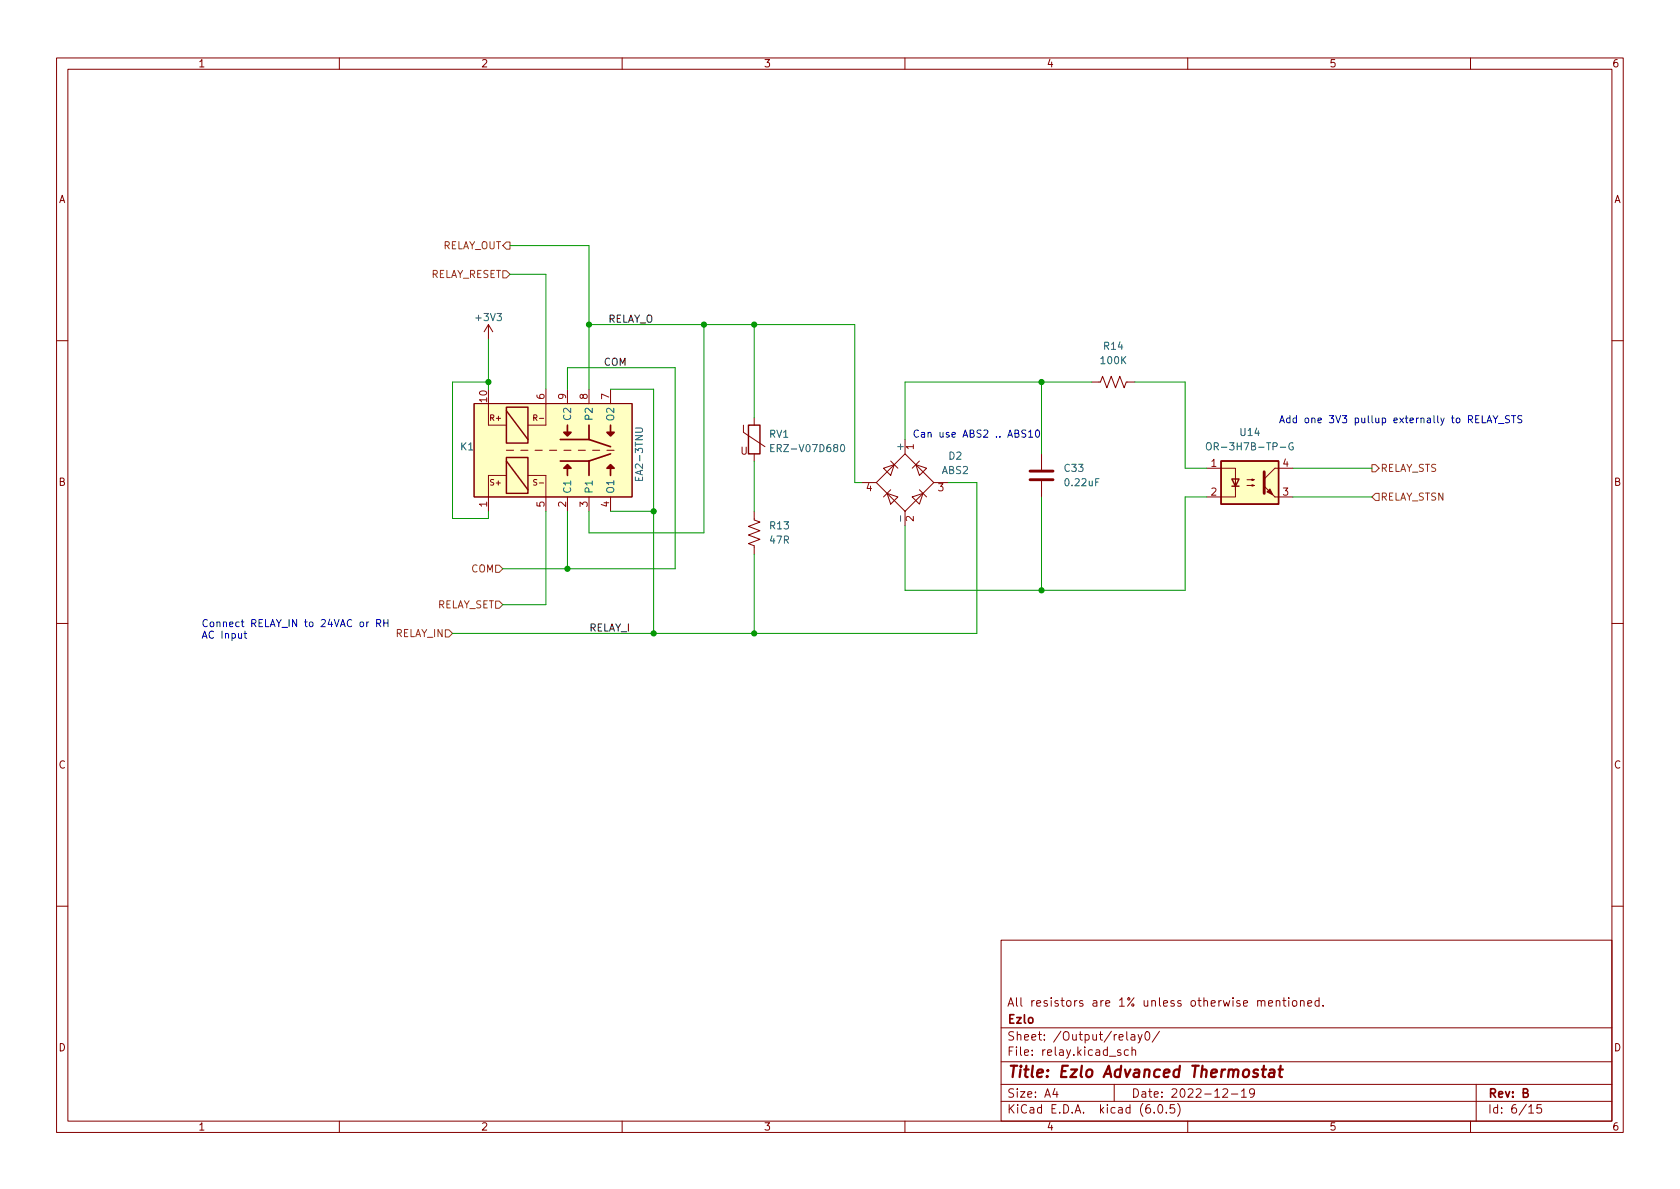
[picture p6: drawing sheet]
(kicad_sch (version 20211123) (generator eeschema)

 (paper "A4")

 (title_block
  (title "Ezlo Advanced Thermostat")
  (date "2022-12-19")
  (rev "B")
  (company "Ezlo")
  (comment 1 "All resistors are 1% unless otherwise mentioned."))

 (lib_symbols
  (symbol "Device:C" (pin_numbers hide) (pin_names (offset 0.254)) (in_bom yes) (on_board yes)
   (property "Reference" "C" (id 0) (at 0.635 2.54 0) (effects (font (size 1.27 1.27)) (justify left)))
   (property "Value" "C" (id 1) (at 0.635 -2.54 0) (effects (font (size 1.27 1.27)) (justify left)))
   (property "Footprint" "" (id 2) (at 0.9652 -3.81 0) (effects (font (size 1.27 1.27)) hide))
   (property "Datasheet" "~" (id 3) (at 0 0 0) (effects (font (size 1.27 1.27)) hide))
   (symbol "C_0_1"
    (polyline (pts (xy -2.032 -0.762) (xy 2.032 -0.762)) (stroke (width 0.508) (type default) (color 0 0 0 0)) (fill (type none)))
    (polyline (pts (xy -2.032 0.762) (xy 2.032 0.762)) (stroke (width 0.508) (type default) (color 0 0 0 0)) (fill (type none))))
   (symbol "C_1_1"
    (pin passive line (at 0 3.81 270) (length 2.794) (name "~" (effects (font (size 1.27 1.27)))) (number "1" (effects (font (size 1.27 1.27)))))
    (pin passive line (at 0 -3.81 90) (length 2.794) (name "~" (effects (font (size 1.27 1.27)))) (number "2" (effects (font (size 1.27 1.27)))))))
  (symbol "Device:R_US" (pin_numbers hide) (pin_names (offset 0)) (in_bom yes) (on_board yes)
   (property "Reference" "R" (id 0) (at 2.54 0 90) (effects (font (size 1.27 1.27))))
   (property "Value" "R_US" (id 1) (at -2.54 0 90) (effects (font (size 1.27 1.27))))
   (property "Footprint" "" (id 2) (at 1.016 -0.254 90) (effects (font (size 1.27 1.27)) hide))
   (property "Datasheet" "~" (id 3) (at 0 0 0) (effects (font (size 1.27 1.27)) hide))
   (symbol "R_US_0_1"
    (polyline (pts (xy 0 -2.286) (xy 0 -2.54)) (stroke (width 0) (type default) (color 0 0 0 0)) (fill (type none)))
    (polyline (pts (xy 0 2.286) (xy 0 2.54)) (stroke (width 0) (type default) (color 0 0 0 0)) (fill (type none)))
    (polyline (pts (xy 0 -0.762) (xy 1.016 -1.143) (xy 0 -1.524) (xy -1.016 -1.905) (xy 0 -2.286)) (stroke (width 0) (type default) (color 0 0 0 0)) (fill (type none)))
    (polyline (pts (xy 0 0.762) (xy 1.016 0.381) (xy 0 0) (xy -1.016 -0.381) (xy 0 -0.762)) (stroke (width 0) (type default) (color 0 0 0 0)) (fill (type none)))
    (polyline (pts (xy 0 2.286) (xy 1.016 1.905) (xy 0 1.524) (xy -1.016 1.143) (xy 0 0.762)) (stroke (width 0) (type default) (color 0 0 0 0)) (fill (type none))))
   (symbol "R_US_1_1"
    (pin passive line (at 0 3.81 270) (length 1.27) (name "~" (effects (font (size 1.27 1.27)))) (number "1" (effects (font (size 1.27 1.27)))))
    (pin passive line (at 0 -3.81 90) (length 1.27) (name "~" (effects (font (size 1.27 1.27)))) (number "2" (effects (font (size 1.27 1.27)))))))
  (symbol "Device:Varistor" (pin_numbers hide) (pin_names (offset 0)) (in_bom yes) (on_board yes)
   (property "Reference" "RV" (id 0) (at 3.175 0 90) (effects (font (size 1.27 1.27))))
   (property "Value" "Varistor" (id 1) (at -3.175 0 90) (effects (font (size 1.27 1.27))))
   (property "Footprint" "" (id 2) (at -1.778 0 90) (effects (font (size 1.27 1.27)) hide))
   (property "Datasheet" "~" (id 3) (at 0 0 0) (effects (font (size 1.27 1.27)) hide))
   (symbol "Varistor_0_0"
    (text "U" (at -1.778 -2.032 0) (effects (font (size 1.27 1.27)))))
   (symbol "Varistor_0_1"
    (rectangle (start -1.016 -2.54) (end 1.016 2.54) (stroke (width 0.254) (type default) (color 0 0 0 0)) (fill (type none)))
    (polyline (pts (xy -1.905 2.54) (xy -1.905 1.27) (xy 1.905 -1.27)) (stroke (width 0) (type default) (color 0 0 0 0)) (fill (type none))))
   (symbol "Varistor_1_1"
    (pin passive line (at 0 3.81 270) (length 1.27) (name "~" (effects (font (size 1.27 1.27)))) (number "1" (effects (font (size 1.27 1.27)))))
    (pin passive line (at 0 -3.81 90) (length 1.27) (name "~" (effects (font (size 1.27 1.27)))) (number "2" (effects (font (size 1.27 1.27)))))))
  (symbol "Diode_Bridge:ABS2" (pin_names (offset 0)) (in_bom yes) (on_board yes)
   (property "Reference" "D" (id 0) (at 2.54 6.985 0) (effects (font (size 1.27 1.27)) (justify left)))
   (property "Value" "ABS2" (id 1) (at 2.54 5.08 0) (effects (font (size 1.27 1.27)) (justify left)))
   (property "Footprint" "Diode_SMD:Diode_Bridge_Diotec_ABS" (id 2) (at 3.81 3.175 0) (effects (font (size 1.27 1.27)) (justify left) hide))
   (property "Datasheet" "https://diotec.com/tl_files/diotec/files/pdf/datasheets/abs2.pdf" (id 3) (at 0 0 0) (effects (font (size 1.27 1.27)) hide))
   (symbol "ABS2_0_1"
    (polyline (pts (xy -2.54 3.81) (xy -1.27 2.54)) (stroke (width 0) (type default) (color 0 0 0 0)) (fill (type none)))
    (polyline (pts (xy -1.27 -2.54) (xy -2.54 -3.81)) (stroke (width 0) (type default) (color 0 0 0 0)) (fill (type none)))
    (polyline (pts (xy 2.54 -1.27) (xy 3.81 -2.54)) (stroke (width 0) (type default) (color 0 0 0 0)) (fill (type none)))
    (polyline (pts (xy 2.54 1.27) (xy 3.81 2.54)) (stroke (width 0) (type default) (color 0 0 0 0)) (fill (type none)))
    (polyline (pts (xy -3.81 2.54) (xy -2.54 1.27) (xy -1.905 3.175) (xy -3.81 2.54)) (stroke (width 0) (type default) (color 0 0 0 0)) (fill (type none)))
    (polyline (pts (xy -2.54 -1.27) (xy -3.81 -2.54) (xy -1.905 -3.175) (xy -2.54 -1.27)) (stroke (width 0) (type default) (color 0 0 0 0)) (fill (type none)))
    (polyline (pts (xy 1.27 2.54) (xy 2.54 3.81) (xy 3.175 1.905) (xy 1.27 2.54)) (stroke (width 0) (type default) (color 0 0 0 0)) (fill (type none)))
    (polyline (pts (xy 3.175 -1.905) (xy 1.27 -2.54) (xy 2.54 -3.81) (xy 3.175 -1.905)) (stroke (width 0) (type default) (color 0 0 0 0)) (fill (type none)))
    (polyline (pts (xy -5.08 0) (xy 0 -5.08) (xy 5.08 0) (xy 0 5.08) (xy -5.08 0)) (stroke (width 0) (type default) (color 0 0 0 0)) (fill (type none))))
   (symbol "ABS2_1_1"
    (pin passive line (at 7.62 0 180) (length 2.54) (name "+" (effects (font (size 1.27 1.27)))) (number "1" (effects (font (size 1.27 1.27)))))
    (pin passive line (at -7.62 0 0) (length 2.54) (name "-" (effects (font (size 1.27 1.27)))) (number "2" (effects (font (size 1.27 1.27)))))
    (pin passive line (at 0 -7.62 90) (length 2.54) (name "~" (effects (font (size 1.27 1.27)))) (number "3" (effects (font (size 1.27 1.27)))))
    (pin passive line (at 0 7.62 270) (length 2.54) (name "~" (effects (font (size 1.27 1.27)))) (number "4" (effects (font (size 1.27 1.27)))))))
  (symbol "Ezlo:EA2-Relay" (in_bom yes) (on_board yes)
   (property "Reference" "K" (id 0) (at 15.24 0.635 90) (effects (font (size 1.27 1.27))))
   (property "Value" "EA2-Relay" (id 1) (at -15.875 0.635 90) (effects (font (size 1.27 1.27))))
   (property "Footprint" "Ezlo:EA2-3TNU" (id 2) (at 36.83 33.02 0) (effects (font (size 1.27 1.27)) hide))
   (property "Datasheet" "https://www.mouser.com/datasheet/2/212/1/KEM_R7001_EA2_EB2-1103823.pdf" (id 3) (at 36.83 33.02 0) (effects (font (size 1.27 1.27)) hide))
   (symbol "EA2-Relay_0_0"
    (text "R+" (at -10.16 6.35 0) (effects (font (size 1 1))))
    (text "R-" (at -2.54 6.35 0) (effects (font (size 1 1))))
    (text "S+" (at -10.16 -5.08 0) (effects (font (size 1 1))))
    (text "S-" (at -2.54 -5.08 0) (effects (font (size 1 1)))))
   (symbol "EA2-Relay_0_1"
    (rectangle (start -13.97 8.89) (end 13.97 -7.62) (stroke (width 0) (type default) (color 0 0 0 0)) (fill (type background)))
    (polyline (pts (xy -11.43 -7.62) (xy -11.43 -3.81)) (stroke (width 0) (type default) (color 0 0 0 0)) (fill (type none)))
    (polyline (pts (xy -11.43 5.08) (xy -11.43 8.89)) (stroke (width 0) (type default) (color 0 0 0 0)) (fill (type none)))
    (polyline (pts (xy -8.255 0.635) (xy -6.985 0.635)) (stroke (width 0) (type default) (color 0 0 0 0)) (fill (type none)))
    (polyline (pts (xy -5.715 0.635) (xy -4.445 0.635)) (stroke (width 0) (type default) (color 0 0 0 0)) (fill (type none)))
    (polyline (pts (xy -3.175 0.635) (xy -1.905 0.635)) (stroke (width 0) (type default) (color 0 0 0 0)) (fill (type none)))
    (polyline (pts (xy -1.27 -7.62) (xy -1.27 -3.81)) (stroke (width 0) (type default) (color 0 0 0 0)) (fill (type none)))
    (polyline (pts (xy -1.27 5.08) (xy -1.27 8.89)) (stroke (width 0) (type default) (color 0 0 0 0)) (fill (type none)))
    (polyline (pts (xy -0.635 0.635) (xy 0.635 0.635)) (stroke (width 0) (type default) (color 0 0 0 0)) (fill (type none)))
    (polyline (pts (xy 1.905 0.635) (xy 3.175 0.635)) (stroke (width 0) (type default) (color 0 0 0 0)) (fill (type none)))
    (polyline (pts (xy 2.54 -3.81) (xy 2.54 -2.54)) (stroke (width 0.3) (type default) (color 0 0 0 0)) (fill (type none)))
    (polyline (pts (xy 2.54 5.08) (xy 2.54 3.81)) (stroke (width 0.3) (type default) (color 0 0 0 0)) (fill (type none)))
    (polyline (pts (xy 4.445 0.635) (xy 5.715 0.635)) (stroke (width 0) (type default) (color 0 0 0 0)) (fill (type none)))
    (polyline (pts (xy 6.35 -3.81) (xy 6.35 -1.27)) (stroke (width 0.3) (type default) (color 0 0 0 0)) (fill (type none)))
    (polyline (pts (xy 6.35 -1.27) (xy 1.27 -1.27)) (stroke (width 0.3) (type default) (color 0 0 0 0)) (fill (type none)))
    (polyline (pts (xy 6.35 -1.27) (xy 10.16 0)) (stroke (width 0.3) (type default) (color 0 0 0 0)) (fill (type none)))
    (polyline (pts (xy 6.35 2.54) (xy 1.27 2.54)) (stroke (width 0.3) (type default) (color 0 0 0 0)) (fill (type none)))
    (polyline (pts (xy 6.35 2.54) (xy 6.35 5.08)) (stroke (width 0.3) (type default) (color 0 0 0 0)) (fill (type none)))
    (polyline (pts (xy 6.35 2.54) (xy 10.16 1.27)) (stroke (width 0.3) (type default) (color 0 0 0 0)) (fill (type none)))
    (polyline (pts (xy 6.985 0.635) (xy 8.255 0.635)) (stroke (width 0) (type default) (color 0 0 0 0)) (fill (type none)))
    (polyline (pts (xy 9.525 0.635) (xy 10.795 0.635)) (stroke (width 0) (type default) (color 0 0 0 0)) (fill (type none)))
    (polyline (pts (xy 10.16 -3.81) (xy 10.16 -2.54)) (stroke (width 0.3) (type default) (color 0 0 0 0)) (fill (type none)))
    (polyline (pts (xy 10.16 5.08) (xy 10.16 3.81)) (stroke (width 0.3) (type default) (color 0 0 0 0)) (fill (type none)))
    (polyline (pts (xy 2.54 -1.905) (xy 1.905 -2.54) (xy 3.175 -2.54) (xy 2.54 -1.905)) (stroke (width 0.3) (type default) (color 0 0 0 0)) (fill (type outline)))
    (polyline (pts (xy 2.54 3.175) (xy 3.175 3.81) (xy 1.905 3.81) (xy 2.54 3.175)) (stroke (width 0.3) (type default) (color 0 0 0 0)) (fill (type outline)))
    (polyline (pts (xy 10.16 -1.905) (xy 9.525 -2.54) (xy 10.795 -2.54) (xy 10.16 -1.905)) (stroke (width 0.3) (type default) (color 0 0 0 0)) (fill (type outline)))
    (polyline (pts (xy 10.16 3.175) (xy 10.795 3.81) (xy 9.525 3.81) (xy 10.16 3.175)) (stroke (width 0.3) (type default) (color 0 0 0 0)) (fill (type outline))))
   (symbol "EA2-Relay_1_1"
    (rectangle (start -8.255 -6.985) (end -4.445 -0.635) (stroke (width 0.254) (type default) (color 0 0 0 0)) (fill (type none)))
    (rectangle (start -8.255 1.905) (end -4.445 8.255) (stroke (width 0.254) (type default) (color 0 0 0 0)) (fill (type none)))
    (polyline (pts (xy -11.43 -3.81) (xy -8.255 -3.81)) (stroke (width 0) (type default) (color 0 0 0 0)) (fill (type none)))
    (polyline (pts (xy -11.43 5.08) (xy -8.255 5.08)) (stroke (width 0) (type default) (color 0 0 0 0)) (fill (type none)))
    (polyline (pts (xy -4.445 -6.35) (xy -8.255 -1.27)) (stroke (width 0.254) (type default) (color 0 0 0 0)) (fill (type none)))
    (polyline (pts (xy -4.445 2.54) (xy -8.255 7.62)) (stroke (width 0.254) (type default) (color 0 0 0 0)) (fill (type none)))
    (polyline (pts (xy -1.27 -3.81) (xy -4.445 -3.81)) (stroke (width 0) (type default) (color 0 0 0 0)) (fill (type none)))
    (polyline (pts (xy -1.27 5.08) (xy -4.445 5.08)) (stroke (width 0) (type default) (color 0 0 0 0)) (fill (type none)))
    (pin passive line (at -11.43 -10.16 90) (length 2.54) (name "~" (effects (font (size 1.27 1.27)))) (number "1" (effects (font (size 1.27 1.27)))))
    (pin passive line (at -11.43 11.43 270) (length 2.54) (name "~" (effects (font (size 1.27 1.27)))) (number "10" (effects (font (size 1.27 1.27)))))
    (pin passive line (at 2.54 -10.16 90) (length 2.54) (name "C1" (effects (font (size 1.27 1.27)))) (number "2" (effects (font (size 1.27 1.27)))))
    (pin passive line (at 6.35 -10.16 90) (length 2.54) (name "P1" (effects (font (size 1.27 1.27)))) (number "3" (effects (font (size 1.27 1.27)))))
    (pin passive line (at 10.16 -10.16 90) (length 2.54) (name "O1" (effects (font (size 1.27 1.27)))) (number "4" (effects (font (size 1.27 1.27)))))
    (pin passive line (at -1.27 -10.16 90) (length 2.54) (name "~" (effects (font (size 1.27 1.27)))) (number "5" (effects (font (size 1.27 1.27)))))
    (pin passive line (at -1.27 11.43 270) (length 2.54) (name "~" (effects (font (size 1.27 1.27)))) (number "6" (effects (font (size 1.27 1.27)))))
    (pin passive line (at 10.16 11.43 270) (length 2.54) (name "O2" (effects (font (size 1.27 1.27)))) (number "7" (effects (font (size 1.27 1.27)))))
    (pin passive line (at 6.35 11.43 270) (length 2.54) (name "P2" (effects (font (size 1.27 1.27)))) (number "8" (effects (font (size 1.27 1.27)))))
    (pin passive line (at 2.54 11.43 270) (length 2.54) (name "C2" (effects (font (size 1.27 1.27)))) (number "9" (effects (font (size 1.27 1.27)))))))
  (symbol "Isolator:SFH617A-1" (pin_names (offset 1.016)) (in_bom yes) (on_board yes)
   (property "Reference" "U" (id 0) (at -5.08 5.08 0) (effects (font (size 1.27 1.27)) (justify left)))
   (property "Value" "SFH617A-1" (id 1) (at 0 5.08 0) (effects (font (size 1.27 1.27)) (justify left)))
   (property "Footprint" "Package_DIP:DIP-4_W7.62mm" (id 2) (at -5.08 -5.08 0) (effects (font (size 1.27 1.27) italic) (justify left) hide))
   (property "Datasheet" "http://www.vishay.com/docs/83740/sfh617a.pdf" (id 3) (at 0 0 0) (effects (font (size 1.27 1.27)) (justify left) hide))
   (symbol "SFH617A-1_0_1"
    (rectangle (start -5.08 3.81) (end 5.08 -3.81) (stroke (width 0.254) (type default) (color 0 0 0 0)) (fill (type background)))
    (polyline (pts (xy -3.175 -0.635) (xy -1.905 -0.635)) (stroke (width 0.254) (type default) (color 0 0 0 0)) (fill (type none)))
    (polyline (pts (xy 2.54 0.635) (xy 4.445 2.54)) (stroke (width 0) (type default) (color 0 0 0 0)) (fill (type none)))
    (polyline (pts (xy 4.445 -2.54) (xy 2.54 -0.635)) (stroke (width 0) (type default) (color 0 0 0 0)) (fill (type outline)))
    (polyline (pts (xy 4.445 -2.54) (xy 5.08 -2.54)) (stroke (width 0) (type default) (color 0 0 0 0)) (fill (type none)))
    (polyline (pts (xy 4.445 2.54) (xy 5.08 2.54)) (stroke (width 0) (type default) (color 0 0 0 0)) (fill (type none)))
    (polyline (pts (xy -2.54 -0.635) (xy -2.54 -2.54) (xy -5.08 -2.54)) (stroke (width 0) (type default) (color 0 0 0 0)) (fill (type none)))
    (polyline (pts (xy 2.54 1.905) (xy 2.54 -1.905) (xy 2.54 -1.905)) (stroke (width 0.508) (type default) (color 0 0 0 0)) (fill (type none)))
    (polyline (pts (xy -5.08 2.54) (xy -2.54 2.54) (xy -2.54 -1.27) (xy -2.54 0.635)) (stroke (width 0) (type default) (color 0 0 0 0)) (fill (type none)))
    (polyline (pts (xy -2.54 -0.635) (xy -3.175 0.635) (xy -1.905 0.635) (xy -2.54 -0.635)) (stroke (width 0.254) (type default) (color 0 0 0 0)) (fill (type none)))
    (polyline (pts (xy -0.508 -0.508) (xy 0.762 -0.508) (xy 0.381 -0.635) (xy 0.381 -0.381) (xy 0.762 -0.508)) (stroke (width 0) (type default) (color 0 0 0 0)) (fill (type none)))
    (polyline (pts (xy -0.508 0.508) (xy 0.762 0.508) (xy 0.381 0.381) (xy 0.381 0.635) (xy 0.762 0.508)) (stroke (width 0) (type default) (color 0 0 0 0)) (fill (type none)))
    (polyline (pts (xy 3.048 -1.651) (xy 3.556 -1.143) (xy 4.064 -2.159) (xy 3.048 -1.651) (xy 3.048 -1.651)) (stroke (width 0) (type default) (color 0 0 0 0)) (fill (type outline))))
   (symbol "SFH617A-1_1_1"
    (pin passive line (at -7.62 2.54 0) (length 2.54) (name "~" (effects (font (size 1.27 1.27)))) (number "1" (effects (font (size 1.27 1.27)))))
    (pin passive line (at -7.62 -2.54 0) (length 2.54) (name "~" (effects (font (size 1.27 1.27)))) (number "2" (effects (font (size 1.27 1.27)))))
    (pin passive line (at 7.62 -2.54 180) (length 2.54) (name "~" (effects (font (size 1.27 1.27)))) (number "3" (effects (font (size 1.27 1.27)))))
    (pin passive line (at 7.62 2.54 180) (length 2.54) (name "~" (effects (font (size 1.27 1.27)))) (number "4" (effects (font (size 1.27 1.27)))))))
  (symbol "power:+3V3" (power) (pin_names (offset 0)) (in_bom yes) (on_board yes)
   (property "Reference" "#PWR" (id 0) (at 0 -3.81 0) (effects (font (size 1.27 1.27)) hide))
   (property "Value" "+3V3" (id 1) (at 0 3.556 0) (effects (font (size 1.27 1.27))))
   (property "Footprint" "" (id 2) (at 0 0 0) (effects (font (size 1.27 1.27)) hide))
   (property "Datasheet" "" (id 3) (at 0 0 0) (effects (font (size 1.27 1.27)) hide))
   (symbol "+3V3_0_1"
    (polyline (pts (xy -0.762 1.27) (xy 0 2.54)) (stroke (width 0) (type default) (color 0 0 0 0)) (fill (type none)))
    (polyline (pts (xy 0 0) (xy 0 2.54)) (stroke (width 0) (type default) (color 0 0 0 0)) (fill (type none)))
    (polyline (pts (xy 0 2.54) (xy 0.762 1.27)) (stroke (width 0) (type default) (color 0 0 0 0)) (fill (type none))))
   (symbol "+3V3_1_1"
    (pin power_in line (at 0 0 90) (length 0) hide (name "+3V3" (effects (font (size 1.27 1.27)))) (number "1" (effects (font (size 1.27 1.27))))))))

 (junction (at 184.15 67.31) (diameter 0) (color 0 0 0 0))
 (junction (at 115.57 111.76) (diameter 0) (color 0 0 0 0))
 (junction (at 133.35 111.76) (diameter 0) (color 0 0 0 0))
 (junction (at 133.35 57.15) (diameter 0) (color 0 0 0 0))
 (junction (at 124.46 57.15) (diameter 0) (color 0 0 0 0))
 (junction (at 100.33 100.33) (diameter 0) (color 0 0 0 0))
 (junction (at 115.57 90.17) (diameter 0) (color 0 0 0 0))
 (junction (at 184.15 104.14) (diameter 0) (color 0 0 0 0))
 (junction (at 104.14 57.15) (diameter 0) (color 0 0 0 0))
 (junction (at 86.36 67.31) (diameter 0) (color 0 0 0 0))

 (wire (pts (xy 160.02 77.47) (xy 160.02 67.31)) (stroke (width 0) (type default) (color 0 0 0 0)))
 (wire (pts (xy 115.57 111.76) (xy 133.35 111.76)) (stroke (width 0) (type default) (color 0 0 0 0)))
 (wire (pts (xy 124.46 93.98) (xy 104.14 93.98)) (stroke (width 0) (type default) (color 0 0 0 0)))
 (wire (pts (xy 209.55 82.55) (xy 213.36 82.55)) (stroke (width 0) (type default) (color 0 0 0 0)))
 (wire (pts (xy 100.33 64.77) (xy 119.38 64.77)) (stroke (width 0) (type default) (color 0 0 0 0)))
 (wire (pts (xy 209.55 104.14) (xy 209.55 87.63)) (stroke (width 0) (type default) (color 0 0 0 0)))
 (wire (pts (xy 90.17 43.18) (xy 104.14 43.18)) (stroke (width 0) (type default) (color 0 0 0 0)))
 (wire (pts (xy 200.66 67.31) (xy 209.55 67.31)) (stroke (width 0) (type default) (color 0 0 0 0)))
 (wire (pts (xy 172.72 85.09) (xy 167.64 85.09)) (stroke (width 0) (type default) (color 0 0 0 0)))
 (wire (pts (xy 184.15 67.31) (xy 193.04 67.31)) (stroke (width 0) (type default) (color 0 0 0 0)))
 (wire (pts (xy 115.57 90.17) (xy 115.57 68.58)) (stroke (width 0) (type default) (color 0 0 0 0)))
 (wire (pts (xy 133.35 97.79) (xy 133.35 111.76)) (stroke (width 0) (type default) (color 0 0 0 0)))
 (wire (pts (xy 133.35 57.15) (xy 151.13 57.15)) (stroke (width 0) (type default) (color 0 0 0 0)))
 (wire (pts (xy 160.02 92.71) (xy 160.02 104.14)) (stroke (width 0) (type default) (color 0 0 0 0)))
 (wire (pts (xy 86.36 59.69) (xy 86.36 67.31)) (stroke (width 0) (type default) (color 0 0 0 0)))
 (wire (pts (xy 228.6 82.55) (xy 242.57 82.55)) (stroke (width 0) (type default) (color 0 0 0 0)))
 (wire (pts (xy 133.35 57.15) (xy 133.35 73.66)) (stroke (width 0) (type default) (color 0 0 0 0)))
 (wire (pts (xy 80.01 111.76) (xy 115.57 111.76)) (stroke (width 0) (type default) (color 0 0 0 0)))
 (wire (pts (xy 115.57 68.58) (xy 107.95 68.58)) (stroke (width 0) (type default) (color 0 0 0 0)))
 (wire (pts (xy 104.14 43.18) (xy 104.14 57.15)) (stroke (width 0) (type default) (color 0 0 0 0)))
 (wire (pts (xy 209.55 87.63) (xy 213.36 87.63)) (stroke (width 0) (type default) (color 0 0 0 0)))
 (wire (pts (xy 160.02 104.14) (xy 184.15 104.14)) (stroke (width 0) (type default) (color 0 0 0 0)))
 (wire (pts (xy 88.9 100.33) (xy 100.33 100.33)) (stroke (width 0) (type default) (color 0 0 0 0)))
 (wire (pts (xy 124.46 57.15) (xy 124.46 93.98)) (stroke (width 0) (type default) (color 0 0 0 0)))
 (wire (pts (xy 133.35 111.76) (xy 172.72 111.76)) (stroke (width 0) (type default) (color 0 0 0 0)))
 (wire (pts (xy 100.33 100.33) (xy 119.38 100.33)) (stroke (width 0) (type default) (color 0 0 0 0)))
 (wire (pts (xy 86.36 90.17) (xy 86.36 91.44)) (stroke (width 0) (type default) (color 0 0 0 0)))
 (wire (pts (xy 96.52 68.58) (xy 96.52 48.26)) (stroke (width 0) (type default) (color 0 0 0 0)))
 (wire (pts (xy 115.57 90.17) (xy 115.57 111.76)) (stroke (width 0) (type default) (color 0 0 0 0)))
 (wire (pts (xy 228.6 87.63) (xy 242.57 87.63)) (stroke (width 0) (type default) (color 0 0 0 0)))
 (wire (pts (xy 88.9 106.68) (xy 96.52 106.68)) (stroke (width 0) (type default) (color 0 0 0 0)))
 (wire (pts (xy 96.52 48.26) (xy 90.17 48.26)) (stroke (width 0) (type default) (color 0 0 0 0)))
 (wire (pts (xy 104.14 93.98) (xy 104.14 90.17)) (stroke (width 0) (type default) (color 0 0 0 0)))
 (wire (pts (xy 104.14 57.15) (xy 124.46 57.15)) (stroke (width 0) (type default) (color 0 0 0 0)))
 (wire (pts (xy 104.14 57.15) (xy 104.14 68.58)) (stroke (width 0) (type default) (color 0 0 0 0)))
 (wire (pts (xy 184.15 87.63) (xy 184.15 104.14)) (stroke (width 0) (type default) (color 0 0 0 0)))
 (wire (pts (xy 151.13 85.09) (xy 152.4 85.09)) (stroke (width 0) (type default) (color 0 0 0 0)))
 (wire (pts (xy 80.01 91.44) (xy 80.01 67.31)) (stroke (width 0) (type default) (color 0 0 0 0)))
 (wire (pts (xy 100.33 68.58) (xy 100.33 64.77)) (stroke (width 0) (type default) (color 0 0 0 0)))
 (wire (pts (xy 124.46 57.15) (xy 133.35 57.15)) (stroke (width 0) (type default) (color 0 0 0 0)))
 (wire (pts (xy 119.38 64.77) (xy 119.38 100.33)) (stroke (width 0) (type default) (color 0 0 0 0)))
 (wire (pts (xy 80.01 67.31) (xy 86.36 67.31)) (stroke (width 0) (type default) (color 0 0 0 0)))
 (wire (pts (xy 209.55 67.31) (xy 209.55 82.55)) (stroke (width 0) (type default) (color 0 0 0 0)))
 (wire (pts (xy 151.13 57.15) (xy 151.13 85.09)) (stroke (width 0) (type default) (color 0 0 0 0)))
 (wire (pts (xy 96.52 90.17) (xy 96.52 106.68)) (stroke (width 0) (type default) (color 0 0 0 0)))
 (wire (pts (xy 172.72 111.76) (xy 172.72 85.09)) (stroke (width 0) (type default) (color 0 0 0 0)))
 (wire (pts (xy 184.15 67.31) (xy 184.15 80.01)) (stroke (width 0) (type default) (color 0 0 0 0)))
 (wire (pts (xy 100.33 100.33) (xy 100.33 90.17)) (stroke (width 0) (type default) (color 0 0 0 0)))
 (wire (pts (xy 86.36 67.31) (xy 86.36 68.58)) (stroke (width 0) (type default) (color 0 0 0 0)))
 (wire (pts (xy 184.15 104.14) (xy 209.55 104.14)) (stroke (width 0) (type default) (color 0 0 0 0)))
 (wire (pts (xy 160.02 67.31) (xy 184.15 67.31)) (stroke (width 0) (type default) (color 0 0 0 0)))
 (wire (pts (xy 107.95 90.17) (xy 115.57 90.17)) (stroke (width 0) (type default) (color 0 0 0 0)))
 (wire (pts (xy 86.36 91.44) (xy 80.01 91.44)) (stroke (width 0) (type default) (color 0 0 0 0)))
 (wire (pts (xy 133.35 81.28) (xy 133.35 90.17)) (stroke (width 0) (type default) (color 0 0 0 0)))

 (text "Connect RELAY_IN to 24VAC or RH\nAC Input" (at 35.56 113.03 0) (effects (font (size 1.27 1.27)) (justify left bottom)))
 (text "Can use ABS2 .. ABS10" (at 161.29 77.47 0) (effects (font (size 1.27 1.27)) (justify left bottom)))
 (text "Add one 3V3 pullup externally to RELAY_STS" (at 226.06 74.93 0) (effects (font (size 1.27 1.27)) (justify left bottom)))

 (label "RELAY_O" (at 115.57 57.15 180) (effects (font (size 1.27 1.27)) (justify right bottom)))
 (label "RELAY_I" (at 104.14 111.76 0) (effects (font (size 1.27 1.27)) (justify left bottom)))
 (label "COM" (at 106.68 64.77 0) (effects (font (size 1.27 1.27)) (justify left bottom)))

 (hierarchical_label "RELAY_STSN" (shape input) (at 242.57 87.63 0) (effects (font (size 1.27 1.27)) (justify left)))
 (hierarchical_label "RELAY_IN" (shape input) (at 80.01 111.76 180) (effects (font (size 1.27 1.27)) (justify right)))
 (hierarchical_label "RELAY_RESET" (shape input) (at 90.17 48.26 180) (effects (font (size 1.27 1.27)) (justify right)))
 (hierarchical_label "RELAY_SET" (shape input) (at 88.9 106.68 180) (effects (font (size 1.27 1.27)) (justify right)))
 (hierarchical_label "RELAY_STS" (shape output) (at 242.57 82.55 0) (effects (font (size 1.27 1.27)) (justify left)))
 (hierarchical_label "COM" (shape input) (at 88.9 100.33 180) (effects (font (size 1.27 1.27)) (justify right)))
 (hierarchical_label "RELAY_OUT" (shape output) (at 90.17 43.18 180) (effects (font (size 1.27 1.27)) (justify right)))

 (symbol (lib_id "Device:R_US") (at 196.85 67.31 90) (unit 1) (in_bom yes) (on_board yes) (fields_autoplaced)
  (property "Reference" "R14" (id 0) (at 196.85 60.96 90))
  (property "Value" "100K" (id 1) (at 196.85 63.5 90))
  (property "Footprint" "Resistor_SMD:R_0402_1005Metric" (id 2) (at 197.104 66.294 90) (effects (font (size 1.27 1.27)) hide))
  (property "Datasheet" "~" (id 3) (at 196.85 67.31 0) (effects (font (size 1.27 1.27)) hide)) (pin "1") (pin "2"))

 (symbol (lib_id "Device:R_US") (at 133.35 93.98 0) (unit 1) (in_bom yes) (on_board yes) (fields_autoplaced)
  (property "Reference" "R13" (id 0) (at 135.89 92.7099 0) (effects (font (size 1.27 1.27)) (justify left)))
  (property "Value" "47R" (id 1) (at 135.89 95.2499 0) (effects (font (size 1.27 1.27)) (justify left)))
  (property "Footprint" "Resistor_SMD:R_0402_1005Metric" (id 2) (at 134.366 94.234 90) (effects (font (size 1.27 1.27)) hide))
  (property "Datasheet" "~" (id 3) (at 133.35 93.98 0) (effects (font (size 1.27 1.27)) hide)) (pin "1") (pin "2"))

 (symbol (lib_id "Device:C") (at 184.15 83.82 0) (unit 1) (in_bom yes) (on_board yes) (fields_autoplaced)
  (property "Reference" "C33" (id 0) (at 187.96 82.5499 0) (effects (font (size 1.27 1.27)) (justify left)))
  (property "Value" "0.22uF" (id 1) (at 187.96 85.0899 0) (effects (font (size 1.27 1.27)) (justify left)))
  (property "Footprint" "Capacitor_SMD:C_1206_3216Metric" (id 2) (at 185.1152 87.63 0) (effects (font (size 1.27 1.27)) hide))
  (property "Datasheet" "~" (id 3) (at 184.15 83.82 0) (effects (font (size 1.27 1.27)) hide))
  (property "Voltage" "50V" (id 4) (at 184.15 83.82 0) (effects (font (size 1.27 1.27)) hide))
  (property "LCSC" "C1857" (id 5) (at 184.15 83.82 0) (effects (font (size 1.27 1.27)) hide)) (pin "1") (pin "2"))

 (symbol (lib_id "Diode_Bridge:ABS2") (at 160.02 85.09 90) (unit 1) (in_bom yes) (on_board yes) (fields_autoplaced)
  (property "Reference" "D2" (id 0) (at 168.91 80.391 90))
  (property "Value" "ABS2" (id 1) (at 168.91 82.931 90))
  (property "Footprint" "Diode_SMD:Diode_Bridge_Diotec_ABS" (id 2) (at 156.845 81.28 0) (effects (font (size 1.27 1.27)) (justify left) hide))
  (property "Datasheet" "https://diotec.com/tl_files/diotec/files/pdf/datasheets/abs2.pdf" (id 3) (at 160.02 85.09 0) (effects (font (size 1.27 1.27)) hide))
  (property "LCSC" "C3014049" (id 4) (at 160.02 85.09 90) (effects (font (size 1.27 1.27)) hide)) (pin "1") (pin "2") (pin "3") (pin "4"))

 (symbol (lib_id "Isolator:SFH617A-1") (at 220.98 85.09 0) (unit 1) (in_bom yes) (on_board yes) (fields_autoplaced)
  (property "Reference" "U14" (id 0) (at 220.98 76.2 0))
  (property "Value" "OR-3H7B-TP-G" (id 1) (at 220.98 78.74 0))
  (property "Footprint" "Package_SO:SOIC-4_4.55x2.6mm_P1.27mm" (id 2) (at 215.9 90.17 0) (effects (font (size 1.27 1.27) italic) (justify left) hide))
  (property "Datasheet" "https://datasheet.lcsc.com/lcsc/2010101433_Orient-OR-3H7B-TP-G_C282477.pdf" (id 3) (at 220.98 85.09 0) (effects (font (size 1.27 1.27)) (justify left) hide))
  (property "LCSC" "C282477" (id 4) (at 220.98 85.09 0) (effects (font (size 1.27 1.27)) hide)) (pin "1") (pin "2") (pin "3") (pin "4"))

 (symbol (lib_id "power:+3V3") (at 86.36 59.69 0) (unit 1) (in_bom yes) (on_board yes)
  (property "Reference" "#PWR081" (id 0) (at 86.36 63.5 0) (effects (font (size 1.27 1.27)) hide))
  (property "Value" "+3V3" (id 1) (at 86.36 55.88 0))
  (property "Footprint" "" (id 2) (at 86.36 59.69 0) (effects (font (size 1.27 1.27)) hide))
  (property "Datasheet" "" (id 3) (at 86.36 59.69 0) (effects (font (size 1.27 1.27)) hide)) (pin "1"))

 (symbol (lib_id "Ezlo:EA2-Relay") (at 97.79 80.01 0) (unit 1) (in_bom yes) (on_board yes)
  (property "Reference" "K1" (id 0) (at 81.28 78.74 0) (effects (font (size 1.27 1.27)) (justify left)))
  (property "Value" "EA2-3TNU" (id 1) (at 113.03 85.09 90) (effects (font (size 1.27 1.27)) (justify left)))
  (property "Footprint" "Ezlo:EA2-3TNU" (id 2) (at 134.62 46.99 0) (effects (font (size 1.27 1.27)) hide))
  (property "Datasheet" "https://www.mouser.com/datasheet/2/212/1/KEM_R7001_EA2_EB2-1103823.pdf" (id 3) (at 134.62 46.99 0) (effects (font (size 1.27 1.27)) hide)) (pin "1") (pin "10") (pin "2") (pin "3") (pin "4") (pin "5") (pin "6") (pin "7") (pin "8") (pin "9"))

 (symbol (lib_id "Device:Varistor") (at 133.35 77.47 0) (unit 1) (in_bom yes) (on_board yes) (fields_autoplaced)
  (property "Reference" "RV1" (id 0) (at 135.89 76.5127 0) (effects (font (size 1.27 1.27)) (justify left)))
  (property "Value" "ERZ-V07D680" (id 1) (at 135.89 79.0527 0) (effects (font (size 1.27 1.27)) (justify left)))
  (property "Footprint" "Varistor:RV_Disc_D9mm_W5.2mm_P5mm" (id 2) (at 131.572 77.47 90) (effects (font (size 1.27 1.27)) hide))
  (property "Datasheet" "~" (id 3) (at 133.35 77.47 0) (effects (font (size 1.27 1.27)) hide)) (pin "1") (pin "2")))
